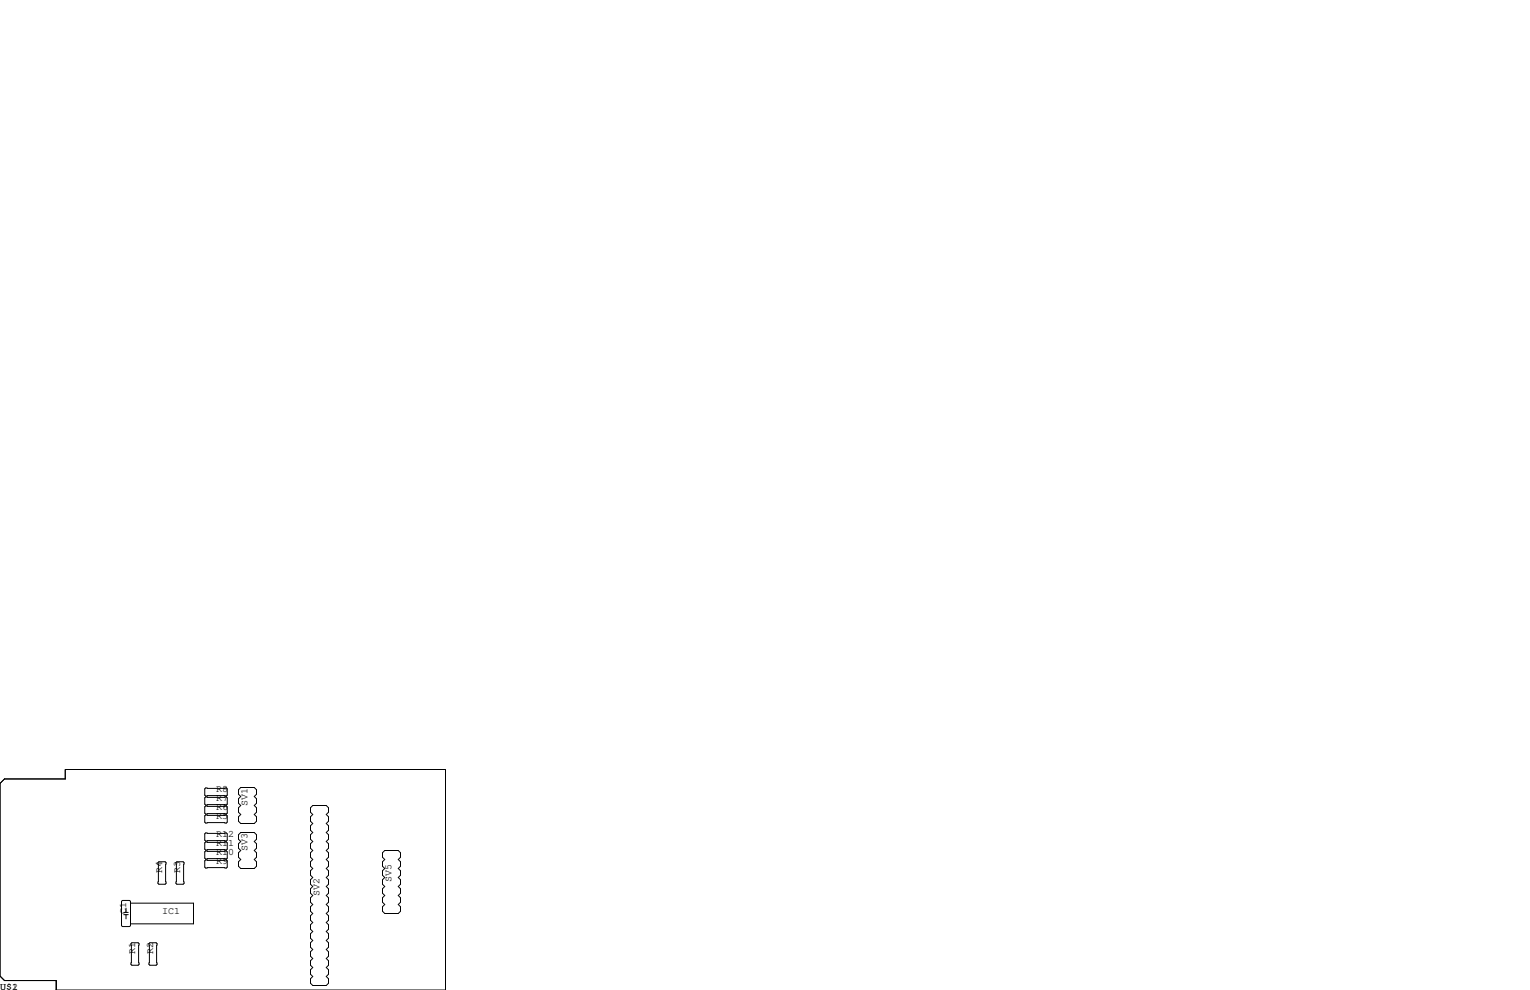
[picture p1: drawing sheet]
<svg xmlns="http://www.w3.org/2000/svg" width="432mm" height="279mm" viewBox="0 0 432 279" stroke-linecap="round" stroke-linejoin="round" font-family="sans-serif">
<g fill="none" stroke="#000" stroke-width=".28">
<path d="M0 221.1l1.3-1.3h17.1v-2.6h107.3v62.2h-109.8v-2.7h-14.6l-1.3-1.2zM58 235.1h5.9l.2 .2v1.8l-.2 .3h-5.9l-.2-.3v-1.8zM58 230h5.9l.2 .3v1.7l-.2 .3h-5.9l-.2-.3v-1.7zM58 222.4h5.9l.2 .2v1.8l-.2 .3h-5.9l-.2-.3v-1.8zM58 224.9h5.9l.2 .3v1.7l-.2 .3h-5.9l-.2-.3v-1.7zM58 227.5h5.9l.2 .2v1.8l-.2 .2h-5.9l-.2-.2v-1.8zM58 237.6h5.9l.2 .3v1.7l-.2 .3h-5.9l-.2-.3v-1.7zM67.9 222.2h3.9l.6 .7v1.3l-.6 .6 .6 .6v1.3l-.6 .6 .6 .7v1.2l-.6 .7 .6 .6v1.3l-.6 .6h-3.9l-.6-.6v-1.3l.6-.6-.6-.7v-1.2l.6-.7-.6-.6v-1.3l.6-.6-.6-.6v-1.3zM67.9 234.9h3.9l.6 .7v1.3l-.6 .6 .6 .6v1.3l-.6 .6 .6 .7v1.2l-.6 .7 .6 .6v1.3l-.6 .6h-3.9l-.6-.6v-1.3l.6-.6-.6-.7v-1.2l.6-.7-.6-.6v-1.3l.6-.6-.6-.6v-1.3zM87.6 228l.7-.7h3.8l.6 .7v1.2l-.6 .7 .6 .6v1.3l-.6 .6 .6 .6v1.3l-.6 .6 .6 .7v1.3l-.6 .6 .6 .6v1.3l-.6 .6 .6 .7v1.2l-.6 .7 .6 .6v1.3l-.6 .6 .6 .6v1.3l-.6 .6 .6 .7v1.3l-.6 .6 .6 .6v1.3l-.6 .6 .6 .7v1.2l-.6 .7 .6 .6v1.3l-.6 .6 .6 .6v1.3l-.6 .6 .6 .7v1.3l-.6 .6 .6 .6v1.3l-.6 .6 .6 .7v1.2l-.6 .7 .6 .6v1.3l-.6 .6 .6 .6v1.3l-.6 .6 .6 .7v1.3l-.6 .6 .6 .6v1.3l-.6 .6h-3.8l-.7-.6v-1.3l.7-.6-.7-.6v-1.3l.7-.7-.7-.6v-1.3l.7-.6-.7-.6v-1.3l.7-.6-.7-.7v-1.2l.7-.7-.7-.6v-1.3l.7-.6-.7-.6v-1.3l.7-.7-.7-.6v-1.3l.7-.6-.7-.6v-1.3l.7-.6-.7-.7v-1.2l.7-.7-.7-.6v-1.3l.7-.6-.7-.6v-1.3l.7-.7-.7-.6v-1.3l.7-.6-.7-.6v-1.3l.7-.6-.7-.7v-1.2l.7-.7-.7-.6v-1.3l.7-.6-.7-.6v-1.3l.7-.7-.7-.6v-1.3l.7-.6-.7-.6v-1.3l.7-.6-.7-.7zM34.5 254.1h2.1l.2 .3v6.8l-.2 .3h-2.1l-.2-.3v-6.8zM34.9 257.5h1.3"/>
<path d="M34.9 258.1h1.3M35.6 256.3v1.2M35.6 258.1v1.2M36.8 254.9h17.8v5.8h-17.8M44.6 243.5l.2-.3h1.8l.3 .3v5.8l-.3 .3h-1.8l-.2-.3zM49.7 243.5l.2-.3h1.8l.2 .3v5.8l-.2 .3h-1.8l-.2-.3zM58 240.2h5.9l.2 .2v1.8l-.2 .2h-5.9l-.2-.2v-1.8zM58 242.7h5.9l.2 .3v1.7l-.2 .3h-5.9l-.2-.3v-1.7zM108 240.7l.6-.7h3.8l.6 .7v1.2l-.6 .7 .6 .6v1.3l-.6 .6 .6 .6v1.3l-.6 .6 .6 .7v1.3l-.6 .6 .6 .6v1.3l-.6 .6 .6 .7v1.2l-.6 .7 .6 .6v1.3l-.6 .6h-3.8l-.6-.6v-1.3l.6-.6-.6-.7v-1.2l.6-.7-.6-.6v-1.3l.6-.6-.6-.6v-1.3l.6-.7-.6-.6v-1.3l.6-.6-.6-.6v-1.3l.6-.6-.6-.7zM37 266.3l.2-.2h1.8l.2 .2v5.9l-.2 .2h-1.8l-.2-.2zM42 266.3l.3-.2h1.8l.2 .2v5.9l-.2 .2h-1.8l-.3-.2z"/>
</g>
<g font-size="2.8">
<text x="61" y="226.1">R7</text>
<text x="61" y="223.5">R8</text>
<text x="69.8" y="227.3" transform="rotate(-90 69.8 227.3)">SV1</text>
<text x="61" y="231.1">R5</text>
<text x="61" y="228.6">R6</text>
<text x="61" y="238.8">R11</text>
<text x="61" y="236.2">R12</text>
<text x="61" y="243.8">R9</text>
<text x="61" y="241.3">R10</text>
<text x="69.8" y="240" transform="rotate(-90 69.8 240)">SV3</text>
<text x="45.7" y="246.4" transform="rotate(-90 45.7 246.4)">R4</text>
<text x="50.8" y="246.4" transform="rotate(-90 50.8 246.4)">R3</text>
<text x="110.5" y="248.9" transform="rotate(-90 110.5 248.9)">SV5</text>
<text x="35.6" y="257.8" transform="rotate(-90 35.6 257.8)">C1</text>
<text x="45.7" y="257.8">IC1</text>
<text x="90.2" y="252.7" transform="rotate(-90 90.2 252.7)">SV2</text>
<text x="38.1" y="269.2" transform="rotate(-90 38.1 269.2)">R1</text>
<text x="43.2" y="269.2" transform="rotate(-90 43.2 269.2)">R2</text>
<text x="0" y="279.4">U$1</text>
<text x="3.4" y="279.4">2</text>
</g>
</svg>
